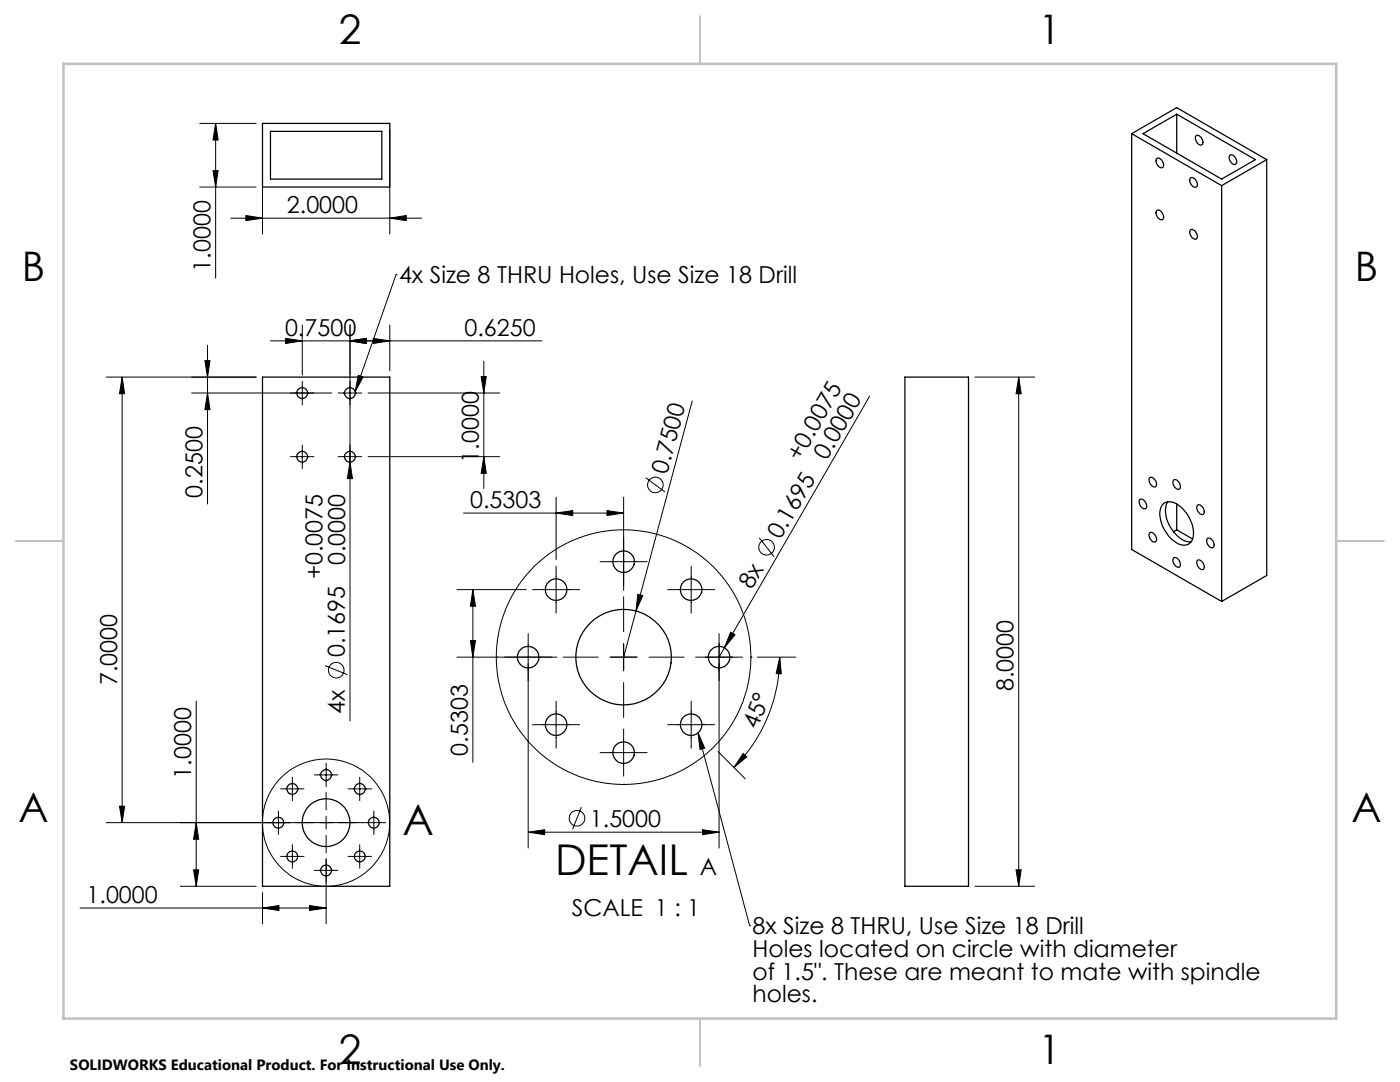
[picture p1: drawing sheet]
<svg xmlns="http://www.w3.org/2000/svg" width="279mm" height="216mm" viewBox="0 0 279 216" stroke-linecap="round" stroke-linejoin="round" font-family="sans-serif">
<g fill="none" stroke="#000" stroke-width=".2">
<path d="M39.9 24.6h11.2M39.9 37.3h11.2M42.5 34h1l-.5 3.3zM43 24.6v30.9M43 24.6l.5 3.3h-1zM52.4 25.9v20.8M77.8 25.9v20.8M46 43.5h38.1M49.1 43l3.3 .5-3.3 .5zM77.8 43.5l3.3-.5v1zM79.1 54.8h.1M79.1 54.8l-8.2 23.4"/>
<path d="M24.4 75.2v88.9M24.4 75.2l.5 3.4h-1.1zM38.2 78.4h28M40.9 72h1l-.5 3.2zM41.4 68.9v31.7M41.4 78.4l.5 3.3h-1zM51.1 75.2h-29.9M54 68h54.2M57 67.5l3.3 .5-3.3 .5zM60.3 64.8v10M60.3 76.1v4.7M67.5 78.4h4.7"/>
<path d="M69.8 68l3.3-.5v1zM69.8 64.8v79.1M71.5 74.9l1 .3-1.6 3zM73.4 78.4h26.3M74.5 67.5l3.3 .5-3.3 .5zM77.8 64.8v9.2M96 75.1h1l-.4 3.3zM96.6 72.1v25.4M173.6 79l-29 50.3M194.6 75.2h11.9M203.3 75.2v101.6M203.3 75.2l.5 3.4h-1z"/>
<path d="M58 91.1h4.7M60.3 88.8v4.7M67.5 91.1h4.7M69.8 92.2l.5 3.3h-1zM73.4 91.1h26.3M96.6 91.1l.4 3.3h-1zM111 99.2v12.5M124.5 99.2v18.6M128.9 95.3l3.8 2.9M138.1 80l-13.6 51.1M91.2 117.7h13.8M92.5 102.4h32"/>
<path d="M94.4 117.7l.5 3.3h-1zM94.4 117.7v34.4M106.3 117.7h9.4M111 102.4l3.3-.5v1zM111 113v9.3M119.8 112.1h9.4M121.1 101.9l3.4 .5-3.4 .5zM124.5 119.1v6.9M127.3 118.6l1 .3-1.4 3zM133.2 117.7h9.4M137.9 113v9.3M151.5 107.3l3 3.8"/>
<path d="M39.2 139.9v36.9M64.9 132.8l4.4 1.8M91.2 131.1h19.9M93.9 127.8h1l-.5 3.3zM105.4 126.4v42.8M111 139.9v9.4M112.4 131.1h7M121.7 131.1h5.5M124.5 131.1h.1M124.5 128.4v5.5M124.5 136.2v7M129.5 131.1h7"/>
<path d="M137.9 139.9v9.4M138.8 131.1h9.4M143.5 131.1h.1M143.5 126.4v42.8M144.6 129.3l-1.1 1.8M145.8 126.2l.9 .4-2.1 2.7zM151.1 131.1h7.7M155.6 131.1l.3 3.3h-1zM155.6 131.1a31.3 31.3 0 0 1-9.1 22M56 157.4h4.7M58.3 155.1v4.7M62.7 154.6h4.7"/>
<path d="M65.1 152.3v4.7M65.1 158.1v3.5M69.5 157.4h4.7M71.8 155.1v4.7M106.3 144.6h9.4M119.8 150.2h9.4M124.5 145.5v9.4M133.2 144.6h9.4M139.3 146.2l1.4 3.1-1 .2zM139.3 146.2l10.3 38.5M143.3 150l5.4 5.4M148.3 150.4l.7 .6-2.5 2.1z"/>
<path d="M21.2 164.1h55.7M23.8 160.9h1.1l-.5 3.2zM36 176.8h15.1M38.6 173.6h1.1l-.5 3.2zM39.2 164.1l.5 3.4h-1.1zM52.4 178.1v6.3M55.6 161.8v4.7M56 170.9h4.7M58.3 168.6v4.6M62.7 173.7h4.7M65.1 162.9v2.5M65.1 166.7v3.5"/>
<path d="M65.1 171.3v13.1M69.5 170.9h4.7M71.8 168.6v4.6M74.6 161.8v4.7M105.4 166.1l3.3-.5v.9zM105.4 166.1h38.1M116 161l-1.7 4.5M140.2 165.6l3.3 .5-3.3 .4zM194.6 176.8h11.9M202.8 173.6h1l-.5 3.2zM16 181.2h49.1M52.4 181.2l3.3-.5v1z"/>
<path d="M61.8 180.7l3.3 .5-3.3 .5zM149.6 184.7h.1"/>
<circle cx="130.8" cy="96.8" r="1.56"/>
<circle cx="153" cy="109.2" r="1.55"/>
<circle cx="67.1" cy="133.7" r="1.56"/>
<circle cx="124.5" cy="131.1" r="25.4"/>
<circle cx="65.1" cy="164.2" r="12.7"/>
<circle cx="115.1" cy="163.3" r="1.56"/>
</g>
<path d="M139.7 3.2v9.5M3.1 107.9h9.6M266.7 107.9h9.5M139.7 203.2v9.6" fill="none" stroke="#c0c0c0" stroke-width=".25"/>
<path d="M12.7 12.7h254v190.5h-254z" fill="none" stroke="#c0c0c0" stroke-width=".5"/>
<g fill="#000">
<path d="M69.8 92.2l.5 3.3h-1zM127.3 118.6l1 .3-1.4 3zM145.8 126.2l.9 .4-2.1 2.7z"/>
<path d="M24.4 75.2l.5 3.4h-1.1zM23.8 160.9h1.1l-.5 3.2zM43 24.6l.5 3.3h-1zM42.5 34h1l-.5 3.3zM203.3 75.2l.5 3.4h-1zM202.8 173.6h1l-.5 3.2z"/>
<path d="M69.8 68l3.3-.5v1zM74.5 67.5l3.3 .5-3.3 .5zM49.1 43l3.3 .5-3.3 .5zM77.8 43.5l3.3-.5v1zM105.4 166.1l3.3-.5v.9zM140.2 165.6l3.3 .5-3.3 .4z"/>
<path d="M71.5 74.9l1 .3-1.6 3zM139.3 146.2l1.4 3.1-1 .2z"/>
<path d="M96.6 91.1l.4 3.3h-1zM96 75.1h1l-.4 3.3zM41.4 78.4l.5 3.3h-1zM40.9 72h1l-.5 3.2z"/>
<path d="M121.1 101.9l3.4 .5-3.4 .5zM111 102.4l3.3-.5v1z"/>
<path d="M93.9 127.8h1l-.5 3.3zM94.4 117.7l.5 3.3h-1z"/>
<path d="M148.3 150.4l.7 .6-2.5 2.1zM155.6 131.1l.3 3.3h-1z"/>
<path d="M39.2 164.1l.5 3.4h-1.1zM38.6 173.6h1.1l-.5 3.2z"/>
<path d="M61.8 180.7l3.3 .5-3.3 .5zM52.4 181.2l3.3-.5v1zM69.8 68l3.3-.5v1zM57 67.5l3.3 .5-3.3 .5z"/>
</g>
<g fill="none" stroke="#000" stroke-width=".25">
<path d="M52.4 24.6h25.4v12.7h-25.4zM54 26.2h22.2v9.5h-22.2zM225.8 26.7l18 10.3M225.8 26.7l9-5.2 18 10.4M225.8 26.7v82.9l18 10.4M228.1 26.7l6.7-3.9 15.7 9.1-6.7 3.8zM230.8 31.7a.92 .92 0 0 1 1.3 .8l.1 .2a.53 .53 0 0 1-.2 .7 .53 .53 0 0 1-.7-.2l-.5-.6zM234.8 22.8v7.8M237.5 35.6a.96 .96 0 0 1 1.4 .7 .63 .63 0 0 1-.2 1 .63 .63 0 0 1-.9-.4l-.3-.7zM238.7 27.2a.92 .92 0 0 1 1.3 .7l.1 .3a.6 .6 0 0 1-.4 .8 .6 .6 0 0 1-.8-.5l-.3-.7zM243.8 37v83M245.4 31a.89 .89 0 0 1 1.3 .8 .62 .62 0 0 1-.1 1 .62 .62 0 0 1-.9-.4l-.4-.8z"/>
<path d="M252.8 31.9l-9 5.1M252.8 31.9v82.9l-9 5.2M230.8 42.1a.92 .92 0 0 1 1.3 .7l.1 .3a.53 .53 0 0 1-.2 .7 .53 .53 0 0 1-.7-.2l-.5-.7zM237.5 45.9a.96 .96 0 0 1 1.4 .8v.3a.54 .54 0 0 1-.2 .7 .54 .54 0 0 1-.7-.2l-.5-.7-.1-.5zM52.4 75.2h25.4v101.6h-25.4zM180.6 75.2h12.7v101.6h-12.7zM227.5 99.6a1.25 1.25 0 0 1 1.1 1.9 1.25 1.25 0 0 1-1.1-1.9zM229.5 95.2a1.25 1.25 0 0 1 1.1 1.9 1.24 1.24 0 0 1-1.1-1.9zM234.3 95.7a1.24 1.24 0 0 1 1.1 1.9 1.25 1.25 0 0 1-1.1-1.9zM229.4 106.4a1 1 0 0 1 1.4 1 .54 .54 0 0 1-.2 .7 .54 .54 0 0 1-.7-.2l-.5-.7-.1-.4zM232 100.8a2.46 2.46 0 0 1 3.5 .3 6.7 6.7 0 0 1 2.5 6.6 2.03 2.03 0 0 1-3.3 .6 7.1 7.1 0 0 1-3.2-6.5zM233.1 100.1a5.3 5.3 0 0 0 1 5.9 4.3 4.3 0 0 0 3.6 2.1"/>
<path d="M234.3 111.3a1.24 1.24 0 0 1 1.1 1.9 1.25 1.25 0 0 1-1.1-1.9zM234.8 105.7l3.2 1.9M234.8 100.5v5.2M234.8 105.7l-.6 .4M238.9 111.9a1 1 0 0 1 1.4 1 .53 .53 0 0 1-.2 .7 .53 .53 0 0 1-.7-.2l-.5-.7-.1-.4zM239 100.8a1.25 1.25 0 0 1 1.1 1.8 1.24 1.24 0 0 1-1.1-1.8zM241 107.4a1.25 1.25 0 0 1 1.1 1.9 1.24 1.24 0 0 1-1.1-1.9zM99.1 131.1h.1M149.9 131.1h.1M124.5 156.5h.1"/>
<circle cx="60.3" cy="78.4" r="1.08"/>
<circle cx="69.8" cy="78.4" r="1.08"/>
<circle cx="60.3" cy="91.1" r="1.08"/>
<circle cx="69.8" cy="91.1" r="1.08"/>
<circle cx="111" cy="117.6" r="2.15"/>
<circle cx="124.5" cy="112.1" r="2.15"/>
<circle cx="137.9" cy="117.7" r="2.16"/>
<circle cx="105.4" cy="131.1" r="2.15"/>
<circle cx="124.5" cy="131.1" r="9.5"/>
<circle cx="143.5" cy="131.1" r="2.15"/>
<circle cx="58.3" cy="157.4" r="1.08"/>
<circle cx="65.1" cy="154.6" r="1.08"/>
<circle cx="71.8" cy="157.4" r="1.08"/>
<circle cx="111" cy="144.6" r="2.15"/>
<circle cx="124.5" cy="150.2" r="2.15"/>
<circle cx="137.9" cy="144.6" r="2.16"/>
<circle cx="55.5" cy="164.2" r="1.08"/>
<circle cx="58.3" cy="170.9" r="1.07"/>
<circle cx="65.1" cy="173.7" r="1.08"/>
<circle cx="65.1" cy="164.1" r="4.8"/>
<circle cx="71.8" cy="170.9" r="1.07"/>
<circle cx="74.6" cy="164.2" r="1.08"/>
</g>
<g font-size="8.5">
<text x="80.3" y="166.6">A</text>
<text x="110.8" y="174.6">DETAIL</text>
</g>
<g font-size="8.1">
<text x="67.6" y="8.9">2</text>
<text x="207.3" y="8.9">1</text>
<text x="4.4" y="56.1">B</text>
<text x="270.4" y="56.1">B</text>
<text x="3.7" y="164.1">A</text>
<text x="269.7" y="164.1">A</text>
<text x="67.6" y="212.4">2</text>
<text x="207.3" y="212.4">1</text>
</g>
<g font-size="4.7">
<text x="57.3" y="42.5">2.0000</text>
<text x="42" y="54.2" transform="rotate(-90 42 54.2)">1.0000</text>
<text x="79.6" y="56.5">4x Size 8 THRU Holes, Use Size 18 Drill</text>
<text x="56.9" y="67">0.7500</text>
<text x="92.7" y="67">0.6250</text>
<text x="95.6" y="92.3" transform="rotate(-90 95.6 92.3)">1.0000</text>
<text x="133.1" y="94.7" transform="rotate(-75 133.1 94.7)">0.7500</text>
<text x="159.7" y="92.1" transform="rotate(-60 159.7 92.1)">+0.0075</text>
<text x="165" y="92" transform="rotate(-60 165 92)">0.0000</text>
<text x="40.4" y="99.3" transform="rotate(-90 40.4 99.3)">0.2500</text>
<text x="93.8" y="101.3">0.5303</text>
<text x="155.8" y="107.8" transform="rotate(-60 155.8 107.8)">0.1695</text>
<text x="68.9" y="112.8" transform="rotate(-90 68.9 112.8)">0.0000</text>
<text x="64.4" y="115.6" transform="rotate(-90 64.4 115.6)">+0.0075</text>
<text x="150.1" y="117.7" transform="rotate(-60 150.1 117.7)">8x</text>
<text x="68.8" y="131.1" transform="rotate(-90 68.8 131.1)">0.1695</text>
<text x="23.4" y="136.7" transform="rotate(-90 23.4 136.7)">7.0000</text>
<text x="202.3" y="137.9" transform="rotate(-90 202.3 137.9)">8.0000</text>
<text x="68.8" y="142.5" transform="rotate(-90 68.8 142.5)">4x</text>
<text x="151.1" y="145.6" transform="rotate(-68 151.1 145.6)">45°</text>
<text x="38.2" y="155.4" transform="rotate(-90 38.2 155.4)">1.0000</text>
<text x="93.4" y="150.8" transform="rotate(-90 93.4 150.8)">0.5303</text>
<text x="117.7" y="165">1.5000</text>
<text x="139.7" y="174.6">A</text>
<text x="17.3" y="180.2">1.0000</text>
<text x="114.1" y="182.8">SCALE 1 : 1</text>
<text x="150.2" y="186.5">8x Size 8 THRU, Use Size 18 Drill</text>
<text x="150.2" y="191">Holes located on circle with diameter</text>
<text x="150.2" y="195.5">of 1.5&quot;. These are meant to mate with spindle</text>
<text x="150.2" y="200">holes.</text>
</g>
<text font-size="3" x="14" y="213.5">SOLIDWORKS Educational Product. For Instructional Use Only.</text>
</svg>
